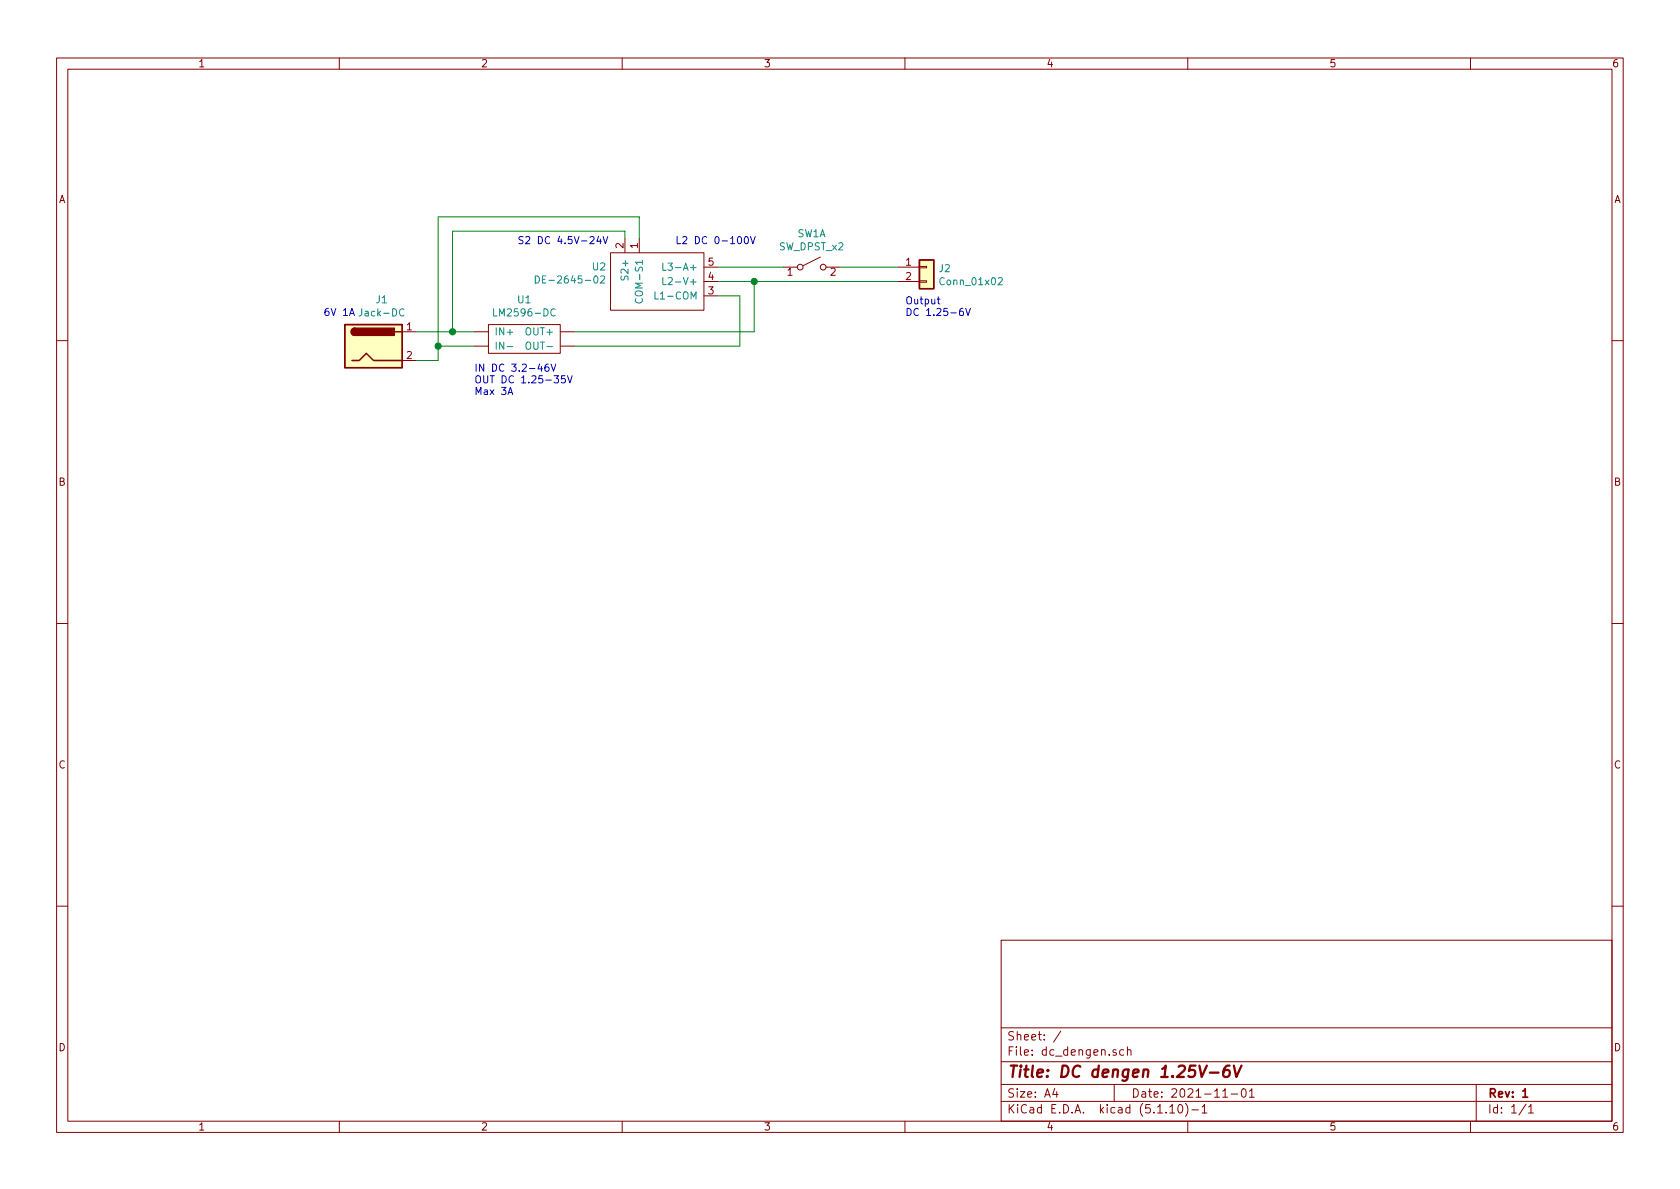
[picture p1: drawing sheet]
EESchema Schematic File Version 4
EELAYER 30 0
EELAYER END
$Descr A4 11693 8268
encoding utf-8
Sheet 1 1
Title "DC dengen 1.25V-6V"
Date "2021-11-01"
Rev "1"
Comp ""
Comment1 ""
Comment2 ""
Comment3 ""
Comment4 ""
$EndDescr
$Comp
L mylib:DE-2645-02 U2
U 1 1
P 4450 1850
F 0 "U2" H 4223 1854 50  0000 R CNN
F 1 "DE-2645-02" H 4223 1763 50  0000 R CNN
F 2 "" H 4600 2100 50  0001 C CNN
F 3 "https://akizukidenshi.com/catalog/g/gM-09738/" H 4600 2100 50  0001 C CNN
	1    4450 1850
	1    0    0    -1  
$EndComp
$Comp
L mylib:LM2596-DC U1
U 1 1
P 3650 2350
F 0 "U1" H 3650 2625 50  0000 C CNN
F 1 "LM2596-DC" H 3650 2534 50  0000 C CNN
F 2 "" H 3650 2600 50  0001 C CNN
F 3 "https://www.amazon.co.jp/Pinbotronix-10%E5%80%8B-LM2596-DC-DC%E9%99%8D%E5%9C%A7%E3%82%B3%E3%83%B3%E3%83%90%E3%83%BC%E3%82%BF%E9%AB%98%E5%8A%B9%E7%8E%87%E9%9B%BB%E5%9C%A7%E3%83%AC%E3%82%AE%E3%83%A5%E3%83%AC%E3%83%BC%E3%82%BF3-0-40V%E3%80%9C1-5-35V%E5%8F%AF%E5%A4%89%E9%9B%BB%E6%BA%90%E9%99%8D%E5%9C%A7%E3%83%A2%E3%82%B8%E3%83%A5%E3%83%BC%E3%83%AB/dp/B07H3Q795H" H 3650 2600 50  0001 C CNN
	1    3650 2350
	1    0    0    -1  
$EndComp
$Comp
L Connector:Jack-DC J1
U 1 1
P 2600 2400
F 0 "J1" H 2657 2725 50  0000 C CNN
F 1 "Jack-DC" H 2657 2634 50  0000 C CNN
F 2 "" H 2650 2360 50  0001 C CNN
F 3 "~" H 2650 2360 50  0001 C CNN
	1    2600 2400
	1    0    0    -1  
$EndComp
Wire Wire Line
	2900 2300 3150 2300
Wire Wire Line
	3300 2400 3050 2400
Wire Wire Line
	3050 2500 2900 2500
Wire Wire Line
	4000 2300 5250 2300
Wire Wire Line
	5250 2300 5250 1950
Wire Wire Line
	5250 1950 5000 1950
Wire Wire Line
	5000 2050 5150 2050
Wire Wire Line
	5150 2050 5150 2400
Wire Wire Line
	5150 2400 4000 2400
Wire Wire Line
	4350 1650 4350 1600
Wire Wire Line
	4350 1600 3150 1600
Wire Wire Line
	3150 1600 3150 2300
Connection ~ 3150 2300
Wire Wire Line
	3150 2300 3300 2300
Wire Wire Line
	3050 2400 3050 1500
Wire Wire Line
	3050 1500 4450 1500
Wire Wire Line
	4450 1500 4450 1650
Connection ~ 3050 2400
$Comp
L Connector_Generic:Conn_01x02 J2
U 1 1
P 6450 1850
F 0 "J2" H 6530 1842 50  0000 L CNN
F 1 "Conn_01x02" H 6530 1751 50  0000 L CNN
F 2 "" H 6450 1850 50  0001 C CNN
F 3 "~" H 6450 1850 50  0001 C CNN
	1    6450 1850
	1    0    0    -1  
$EndComp
Wire Wire Line
	6250 1950 5250 1950
Connection ~ 5250 1950
Wire Wire Line
	3050 2500 3050 2400
Text Notes 3300 2750 0    50   ~ 0
IN DC 3.2-46V\nOUT DC 1.25-35V\nMax 3A
Text Notes 3600 1700 0    50   ~ 0
S2 DC 4.5V-24V\n
Text Notes 4700 1700 0    50   ~ 0
L2 DC 0-100V
Text Notes 6300 2200 0    50   ~ 0
Output\nDC 1.25-6V
Text Notes 2250 2200 0    50   ~ 0
6V 1A
$Comp
L Switch:SW_DPST_x2 SW1
U 1 1
P 5650 1850
F 0 "SW1" H 5650 2085 50  0000 C CNN
F 1 "SW_DPST_x2" H 5650 1994 50  0000 C CNN
F 2 "" H 5650 1850 50  0001 C CNN
F 3 "~" H 5650 1850 50  0001 C CNN
	1    5650 1850
	1    0    0    -1  
$EndComp
Wire Wire Line
	5000 1850 5450 1850
Wire Wire Line
	5850 1850 6250 1850
$EndSCHEMATC
